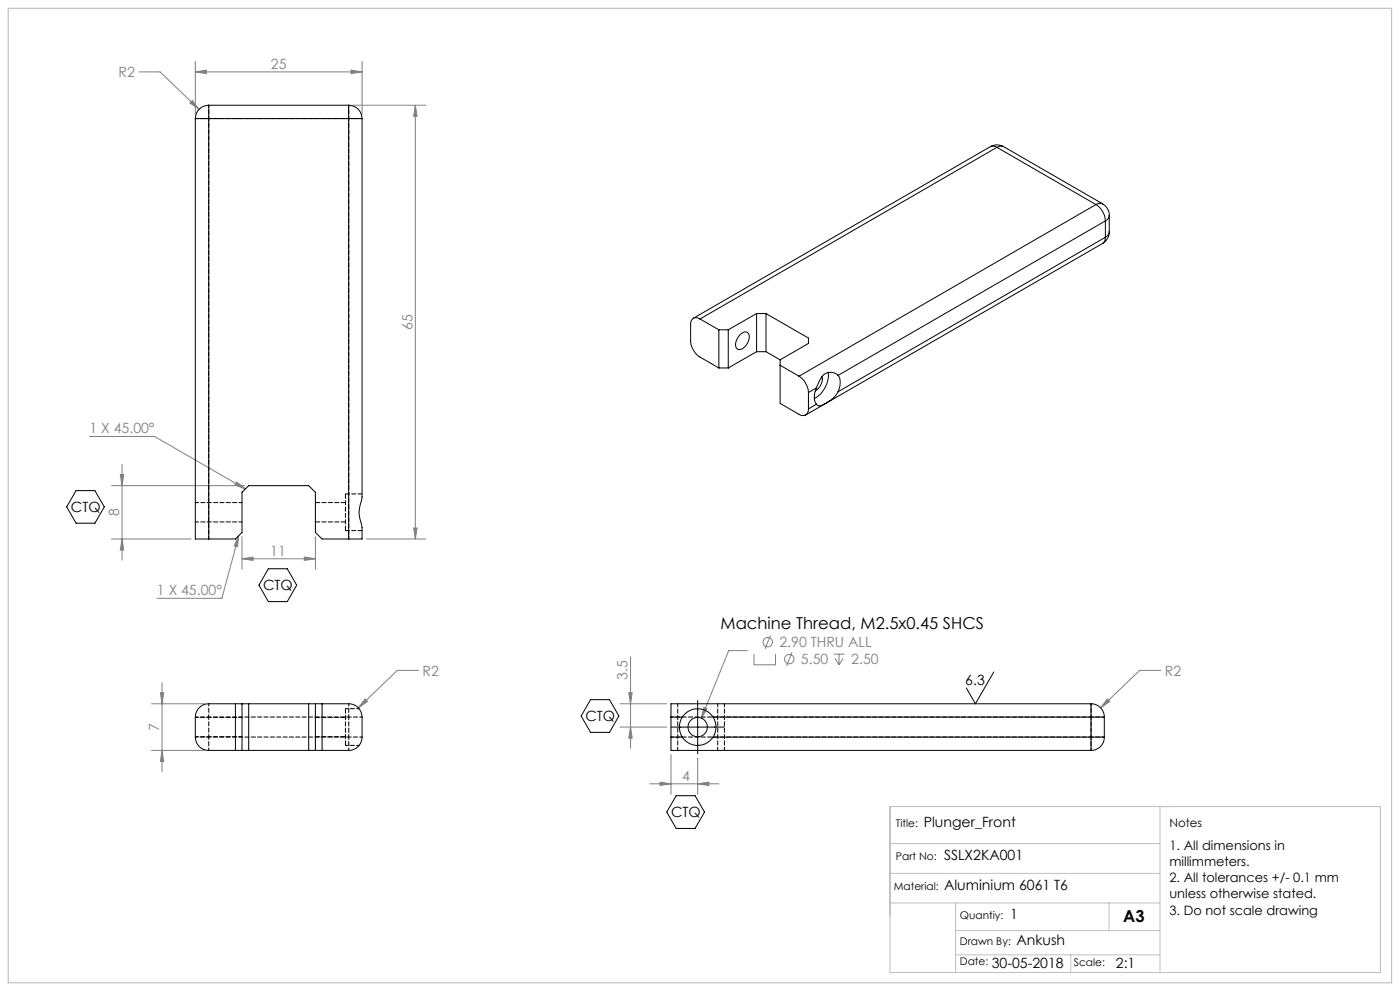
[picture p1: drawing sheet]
<svg xmlns="http://www.w3.org/2000/svg" width="420mm" height="297mm" viewBox="0 0 420 297" stroke-linecap="round" stroke-linejoin="round" font-family="sans-serif">
<g fill="none" stroke="#808080" stroke-width=".3">
<path d="M58.6 18.4v15.9M108.6 18.4v15.9M41.7 21.6h6.3l11.7 11.2M57.7 30.1l2 2.7-2.7-1.9zM58.6 21.6l3.3-.6v1zM58.6 21.6h50M105.3 21l3.3 .6-3.3 .4zM105.9 31.5h21.9M124.6 31.5l.5 3.4h-1zM124.6 31.5v130M26.8 130.8h19.6l27.2 15.7M36.6 139.2v28.7"/>
<path d="M33.4 145.6h39.9M36.1 142.2h1l-.5 3.4zM71 144.5l2.6 2-3.1-1.2zM124.1 158.3h1l-.5 3.2zM33.4 161.5h23.9M36.6 161.5l.5 3.3h-1zM71.6 160.5l-.3 3.4-1-.3zM71.6 160.5l-5 18.8h-19.5M72.6 167.5l3.3-.5v1zM72.6 160.8v9.8M72.6 167.5h22M91.3 167l3.3 .5-3.3 .5z"/>
<path d="M94.6 160.8v9.8M109.9 161.5h17.9M189.2 196.8v27.5M224.2 195h-5.6l-8.2 20.2M226.2 196v3.2h6.5v-3.2M231.1 190.4l-1.6 4M237.6 195.5l-1.6 4.1M250.1 196h3.2M250.5 197.3l1.2 1.9M251.7 196v3.2M252.9 197.3l-1.2 1.9M45.4 210.9h15.9"/>
<path d="M48.1 207.6h1l-.5 3.3zM48.6 204.6v26.6M109.5 209.5l.7 .7-2.7 2zM125.6 200.9h-6.4l-11.7 11.3M186 217.9h14.1M186 210.9h14M188.6 207.6h1.1l-.5 3.3zM189.2 217.9l.5 3.3h-1.1zM211.2 212l.9 .4-1.7 2.8zM332.2 209.5l.7 .7-2.7 2zM348.3 200.9h-6.4l-11.7 11.3M45.4 224.9h15.9"/>
<path d="M48.6 224.9l.5 3.3h-1zM194.9 234.9h20.8M198 234.4l3.3 .5-3.3 .5zM201.3 226.2v11.9M209.3 234.9l3.3-.5v1zM209.3 227.2v10.9"/>
<circle cx="230.3" cy="192.4" r="1.41"/>
<circle cx="236.8" cy="197.5" r="1.41"/>
</g>
<path d="M22.8 147h5.7l2.8 4.9-2.8 4.9h-5.7l-2.8-4.9zM80.5 170.5h5.7l2.8 4.9-2.8 4.9h-5.7l-2.8-4.9zM177.2 209.7h5.6l2.9 4.9-2.9 4.9h-5.6l-2.9-4.9zM201.3 217.9h16M209.3 209.9v16M298.1 201.4l-5.5 9.5-2.7-4.7M202.8 238.5h5.7l2.8 4.9-2.8 4.9h-5.7l-2.8-4.9z" fill="none" stroke="#000" stroke-width=".3"/>
<path d="M267 252.8h81M267 241.7h147.1v49.8h-147.1zM348 241.7v49.8M267 261.8h81M267 270.6h81M286.7 270.6v20.9M286.7 278.9h61.3M332.7 270.6v8.3M286.7 286.2h61.3M321.2 286.2v5.3" fill="none" stroke="#c0c0c0" stroke-width=".3"/>
<path d="M2.5 2.5h415v292h-415z" fill="none" stroke="#c0c0c0" stroke-width=".35"/>
<g fill="#808080">
<path d="M105.3 21l3.3 .6-3.3 .4zM58.6 21.6l3.3-.6v1zM209.3 234.9l3.3-.5v1zM198 234.4l3.3 .5-3.3 .5z"/>
<path d="M109.5 209.5l-2 2.7 2.7-2zM72.6 167.5l3.3-.5v1zM91.3 167l3.3 .5-3.3 .5zM57.7 30.1l-.7 .8 2.7 1.9zM71 144.5l2.6 2-3.1-1.2zM71.6 160.5l-.3 3.4-1-.3zM332.2 209.5l-2 2.7 2.7-2zM211.2 212l-.8 3.2 1.7-2.8z"/>
<path d="M189.2 217.9l.5 3.3h-1.1zM188.6 207.6h1.1l-.5 3.3z"/>
<path d="M48.1 207.6h1l-.5 3.3zM48.6 224.9l.5 3.3h-1zM124.6 31.5l.5 3.4h-1zM124.1 158.3h1l-.5 3.2zM36.1 142.2h1l-.5 3.4zM36.6 161.5l.5 3.3h-1z"/>
</g>
<g fill="none" stroke="#000" stroke-width=".3">
<path d="M58.6 35.6h4M58.6 35.6v125.9h4M62.6 31.5a4 4 0 0 0-4 4.1M62.6 31.5v4.1M62.6 35.6h42M62.6 31.5h42M62.6 35.6v125.9M104.6 31.5v4.1M104.6 31.5a4 4 0 0 1 4 4.1M104.6 35.6h4M104.6 35.6v125.9M108.6 35.6v113.3a15.1 15.1 0 0 0-.6 6.8l.6 2.4v3.4h-4"/>
<path d="M297.1 44a4 4 0 0 1 4 0M297.1 44l1.1-.2 .9 .4M297.1 44l-89.1 51.4M299.1 44.2l-89.1 51.4M299.1 44.2l29.7 17.1M301.1 44l-1.1-.2-.9 .4M301.1 44l29.7 17.1M328.8 61.3a6.2 6.2 0 0 1 2.8 4.9M328.8 61.3l-89.1 51.4M330.8 61.1a4.1 4.1 0 0 1 2 3.5M330.8 61.1l-1.1-.1-.9 .3M330.8 73l-89.1 51.4"/>
<path d="M331.6 71.1l-.3 1.3-.5 .6M331.6 66.2l-80.2 46.3M331.6 71.1l-80.2 46.3M331.6 66.2v4.9M332.8 69.5a4.1 4.1 0 0 1-2 3.5M332.8 64.6l-.2 .7-1 .9M332.8 69.5l-.2 .7-1 .9M332.8 64.6v4.9M210 95.6a1.71 1.71 0 0 0-2-.2 1.71 1.71 0 0 0-.8 1.8v4.9a6.2 6.2 0 0 0 2.8 4.9l5.7 3.3M210 95.6l5.7 3.2M215.7 98.8h2.8M215.7 98.8v11.5"/>
<path d="M218.5 98.8v11.5M227 94h2.8M227 94l-8.5 4.8M227 94v11.4M229.8 94l12.7 7.3v1.6l-8.5 4.9M229.8 94v11.4M215.7 110.3h2.8M221.8 100.5a1.64 1.64 0 0 1 2.8-.3 4 4 0 0 1-2.8 4.6 1.56 1.56 0 0 1-1-2.4zM227 105.4l-8.5 4.9M227 105.4h2.8M229.8 105.4l4.2 2.4M234 107.8v13.1l5.7 3.3a1.72 1.72 0 0 0 2 .2 1.72 1.72 0 0 0 .8-1.8"/>
<path d="M234 109.5l5.7 3.2M239.7 112.7a6.4 6.4 0 0 1 2.8 4.9M242.5 117.6v5M244.9 116.2a5 5 0 0 0 0 4.9M244.9 116.2l-2.4 1.4M246.6 112.9a4.2 4.2 0 0 1-2 4.3M248.5 111.7a8.2 8.2 0 0 1-4.2 7.7M251.4 112.5a3.4 3.4 0 0 0-5.5 1.6l-1 2.1M251.4 117.4a9.4 9.4 0 0 1-5.9 4.2l-.6-.5M251.4 112.5a5 5 0 0 1 0 4.9M244.9 121.1l-2.4 1.5M62.6 161.5h8l2-1.9v-12.1l2-1.9h18l2 1.9v12.1l2 1.9h8"/>
<path d="M59.8 212.1l1-.8 1.8-.4h42a4 4 0 0 1 4 4v6a4 4 0 0 1-4 4h-42a4 4 0 0 1-4-4l.1-6.6 .4-1.2zM70.6 210.9v14M72.6 210.9v14M74.6 210.9v14M92.6 210.9v14M94.6 210.9v14M96.6 210.9v14M201.3 214.9h3.4M201.3 214.9v6M204.7 214.9a5.5 5.5 0 0 1 9.2 0M204.7 214.9a5.5 5.5 0 0 0 0 6M213.9 214.9a5.5 5.5 0 0 1 0 6"/>
<path d="M213.9 214.9h113.4M327.3 214.9h4M327.3 210.9v4M327.3 210.9a4 4 0 0 1 4 4M327.3 210.9h-126v4M327.3 214.9v6M331.3 214.9v6M201.3 220.9v4h126M201.3 220.9h3.4M204.7 220.9a5.5 5.5 0 0 0 9.2 0M213.9 220.9h113.4M327.3 220.9h4"/>
<path d="M327.3 220.9v4M331.3 220.9a4 4 0 0 1-4 4"/>
<circle cx="209.3" cy="217.9" r="2.91"/>
</g>
<path d="M94.6 156.4h9M103.6 148v11M103.6 150.6h-9M103.6 212.4v11M103.6 215h-9M94.6 220.8h9" fill="none" stroke="#000" stroke-width=".3" stroke-dasharray="1.3 .6" stroke-dashoffset="-.1"/>
<g fill="none" stroke="#000" stroke-width=".3" stroke-dasharray="1.3 .6" stroke-dashoffset=".5">
<path d="M58.6 35.5h4M62.6 31.5v4M104.6 35.5h4M104.6 35.5v126M104.6 31.5v4M62.6 161.5v-126M58.6 214.9h4M62.6 210.9v4M104.6 214.9h4M104.6 210.9v4M104.6 214.9v6M107.8 212.4h-4.2"/>
<path d="M201.3 214.9h126M327.3 214.9h4M327.3 210.9v4M327.3 214.9v6M58.6 220.9h4M62.6 220.9v4M62.6 220.9v-6M103.6 223.4h4.2M104.6 220.9h4M104.6 220.9v4M327.3 220.9h4M327.3 220.9v4"/>
<path d="M327.3 220.9h-126"/>
</g>
<path d="M62.6 35.5h42M62.6 214.9h42M104.6 220.9h-42" fill="none" stroke="#000" stroke-width=".3" stroke-dasharray="1.3 .6" stroke-dashoffset=".6"/>
<path d="M58.6 156.4h14M72.6 150.6h-14M72.6 215h-14M215.3 210.9v14M58.6 220.8h14M203.3 224.9v-14M217.3 224.9v-14" fill="none" stroke="#000" stroke-width=".3" stroke-dasharray="1.3 .6" stroke-dashoffset=".3"/>
<path d="M103.6 159h5M108.6 148h-5" fill="none" stroke="#000" stroke-width=".3" stroke-dasharray="1.3 .6"/>
<g font-size="4.9">
<text x="216.2" y="188.4">Machine Thread, M2.5x0.45 SHCS</text>
<text x="337" y="276.5">A3</text>
</g>
<g font-size="4.2" fill="#808080">
<text x="35.6" y="23.1">R2</text>
<text x="81.3" y="20.6">25</text>
<text x="123.7" y="99" transform="rotate(-90 123.7 99)">65</text>
<text x="26.9" y="129.9">1 X 45.00°</text>
<text x="35.7" y="154.8" transform="rotate(-90 35.7 154.8)">8</text>
<text x="81.1" y="166.5">11</text>
<text x="47.1" y="178.4">1 X 45.00°</text>
<text x="233.8" y="194">2.90 THRU ALL</text>
<text x="126.8" y="202.5">R2</text>
<text x="188.2" y="203.8" transform="rotate(-90 188.2 203.8)">3.5</text>
<text x="240.3" y="199.1">5.50</text>
<text x="255.4" y="199.1">2.50</text>
<text x="349.4" y="202.5">R2</text>
<text x="47.7" y="219.1" transform="rotate(-90 47.7 219.1)">7</text>
<text x="204.6" y="234">4</text>
</g>
<g font-size="4.2">
<text x="21.3" y="153.3">CTQ</text>
<text x="79" y="176.8">CTQ</text>
<text x="289.6" y="205.2">6.3</text>
<text x="175.6" y="216">CTQ</text>
<text x="201.3" y="244.9">CTQ</text>
<text x="277.1" y="247.9">Plunger_Front</text>
<text x="283.2" y="257.7">SSLX2KA001</text>
<text x="283.2" y="266.8">Aluminium 6061 T6</text>
<text x="303" y="275.3">1</text>
<text x="304.9" y="283.2">Ankush</text>
<text x="297.6" y="290.1">30-05-2018</text>
<text x="334.8" y="290.2">2:1</text>
</g>
<g font-size="3.9">
<text x="350.8" y="254.6">1. All dimensions in</text>
<text x="350.8" y="259.5">millimmeters.</text>
<text x="350.8" y="264.4">2. All tolerances +/- 0.1 mm</text>
<text x="350.8" y="269.3">unless otherwise stated.</text>
<text x="350.8" y="274.2">3. Do not scale drawing</text>
</g>
<text font-size="3.5" x="350.8" y="247.9">Notes</text>
<g font-size="3.2">
<text x="268.8" y="247.9">Title:</text>
<text x="268.8" y="257.7">Part No:</text>
<text x="268.1" y="266.8">Material:</text>
<text x="288" y="275.3">Quantiy:</text>
<text x="288" y="283.2">Drawn By:</text>
<text x="288" y="289.3">Date:</text>
<text x="322.2" y="289.5">Scale:</text>
</g>
</svg>
